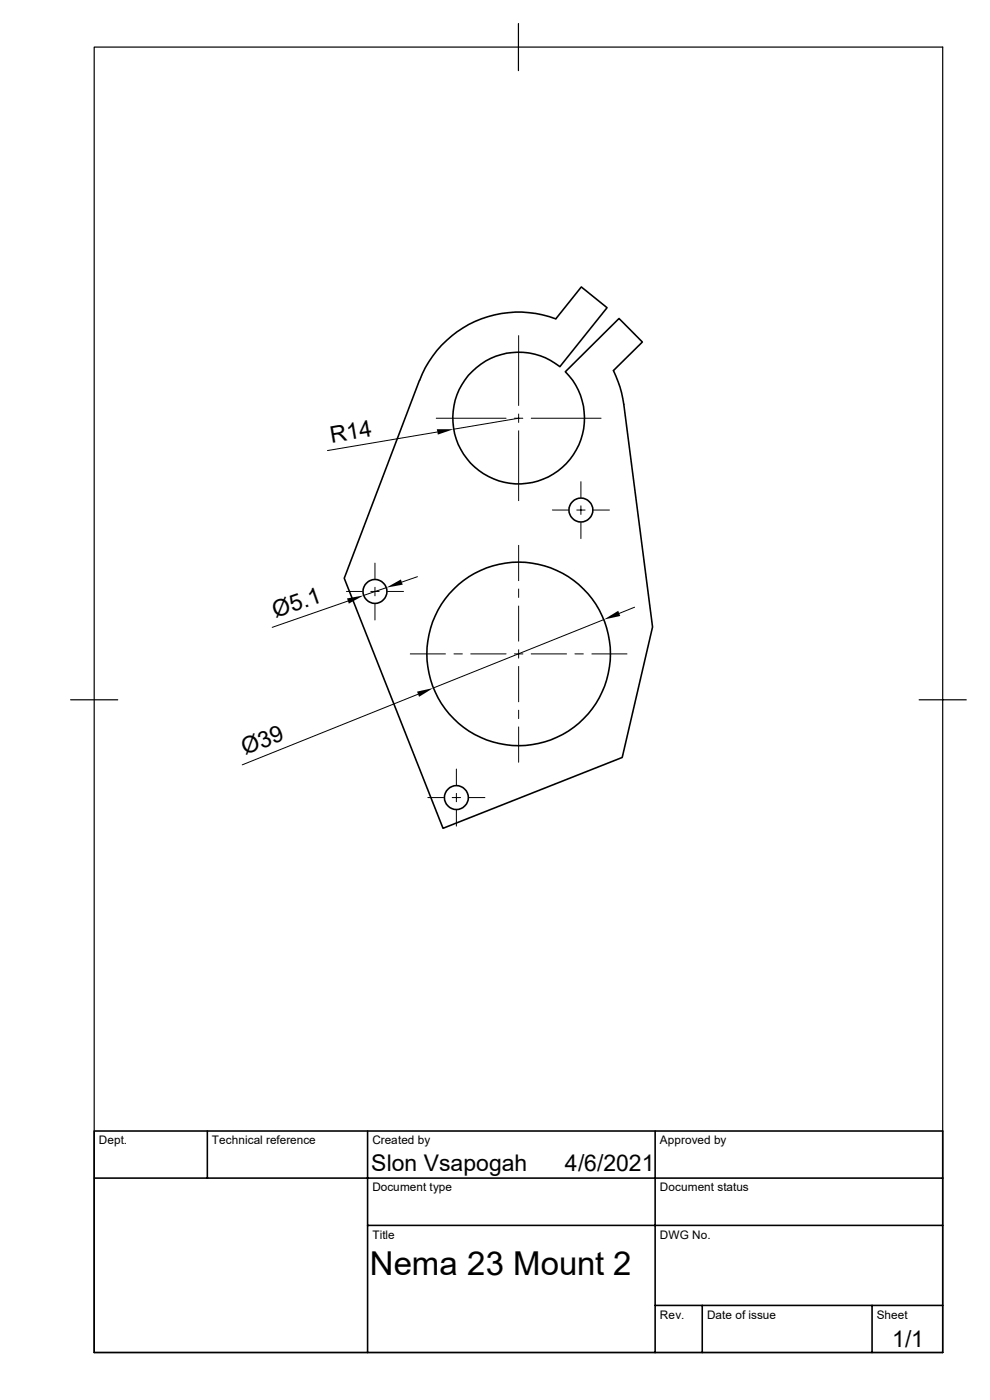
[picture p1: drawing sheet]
<svg xmlns="http://www.w3.org/2000/svg" width="210mm" height="297mm" viewBox="0 0 210 297" stroke-linecap="round" stroke-linejoin="round" font-family="sans-serif">
<g fill="none" stroke="#000" stroke-width=".34">
<path d="M117.9 67.6a22.4 22.4 0 0 0-28.9 13.1M117.9 67.6l5.4-6.7 5.5 4.4-10 12.5M118.7 77.8a14 14 0 0 0-22.2 7.5 14 14 0 0 0 16.1 17.2 14 14 0 0 0 8.9-21.8l-1.6-1.8M120 78.8l11.3-11.2 5 5-6.2 6 1.4 3.5 .8 3.7 6.1 47.2-6.4 27.7-38 15-21-53 16-42M20 239.9h180v47h-180zM44 239.9v10M78 239.9v47M139 239.9v47M20 249.9h180M78 260h122M139 276.9h61M149 276.9v10"/>
<path d="M185 276.9v10"/>
<circle cx="123.2" cy="108.2" r="2.53"/>
<circle cx="79.6" cy="125.5" r="2.53"/>
<circle cx="110" cy="138.7" r="19.5"/>
<circle cx="96.8" cy="169.2" r="2.53"/>
</g>
<path d="M20 10h180v276.9h-180zM110 5v10M15 148.5h10M195 148.5h10" fill="none" stroke="#000" stroke-width=".25"/>
<g fill="none" stroke="#000" stroke-width=".21">
<path d="M110 71.2v14.8M92.5 88.7h14.9M92.8 91.7l-23.3 3.9M109.1 88.7h1.8M110 87.8v1.8M110 91.4v14.8M110 88.7l-13.8 2.4M112.7 88.7h14.8M79.5 119.5v3.3M110 115.7v7.5M117.2 108.2h3.4M122.3 108.2h1.8"/>
<path d="M123.2 102.2v3.3M123.2 107.3v1.8M123.2 110.9v3.4M125.9 108.2h3.4M73.5 125.5h3.3M73.8 127.5l-16.1 5.6M78.7 125.5h1.7M79.5 124.6v1.8M79.5 128.2v3.3M82 124.7l-4.9 1.6M82.2 125.5h3.4M87 138.7h7.5"/>
<path d="M88.6 122.3l-3.3 1.2M96.3 138.7h1.8M99.9 138.7h7.5M109.1 138.7h1.8M110 137.8v1.8M110 125v1.7M110 128.6v7.4M112.7 138.7h7.5M122 138.7h1.7M125.6 138.7h7.4M128.1 131.4l-36.2 14.6M134.6 128.8l-3.2 1.3"/>
<path d="M88.7 147.3l-37.3 15M110 141.4v7.5M110 150.7v1.7M110 154.2v7.5M90.8 169.2h3.3M95.9 169.2h1.8M96.8 163.2v3.3M96.8 168.3v1.8M96.8 171.9v3.4M99.5 169.2h3.4"/>
</g>
<path d="M92.7 91.1h3.5l-3.3 1.1zM73.6 127l3.5-.7-3.1 1.8zM82 124.7l3-1.8 .4 1.1zM128.1 131.4l3-1.8 .5 1.1zM88.5 146.7l3.4-.7-3 1.8z" fill="#000"/>
<text font-size="7" x="78.4" y="270.5">Nema 23 Mount 2</text>
<g font-size="4.9">
<text x="70.3" y="93.9" transform="rotate(-10 70.3 93.9)">R14</text>
<text x="58.5" y="131.1" transform="rotate(-19 58.5 131.1)">Ø5.1</text>
<text x="52" y="160.2" transform="rotate(-22 52 160.2)">Ø39</text>
<text x="78.7" y="248.5">Slon Vsapogah</text>
<text x="119.8" y="248.5">4/6/2021</text>
<text x="189.3" y="285.7">1/1</text>
</g>
<g font-size="2.5">
<text x="21" y="242.7">Dept.</text>
<text x="45" y="242.7">Technical reference</text>
<text x="79" y="242.7">Created by</text>
<text x="140" y="242.7">Approved by</text>
<text x="79" y="252.8">Document type</text>
<text x="140" y="252.8">Document status</text>
<text x="79" y="262.8">Title</text>
<text x="140" y="262.8">DWG No.</text>
<text x="140" y="279.7">Rev.</text>
<text x="150" y="279.7">Date of issue</text>
<text x="186" y="279.7">Sheet</text>
</g>
</svg>
